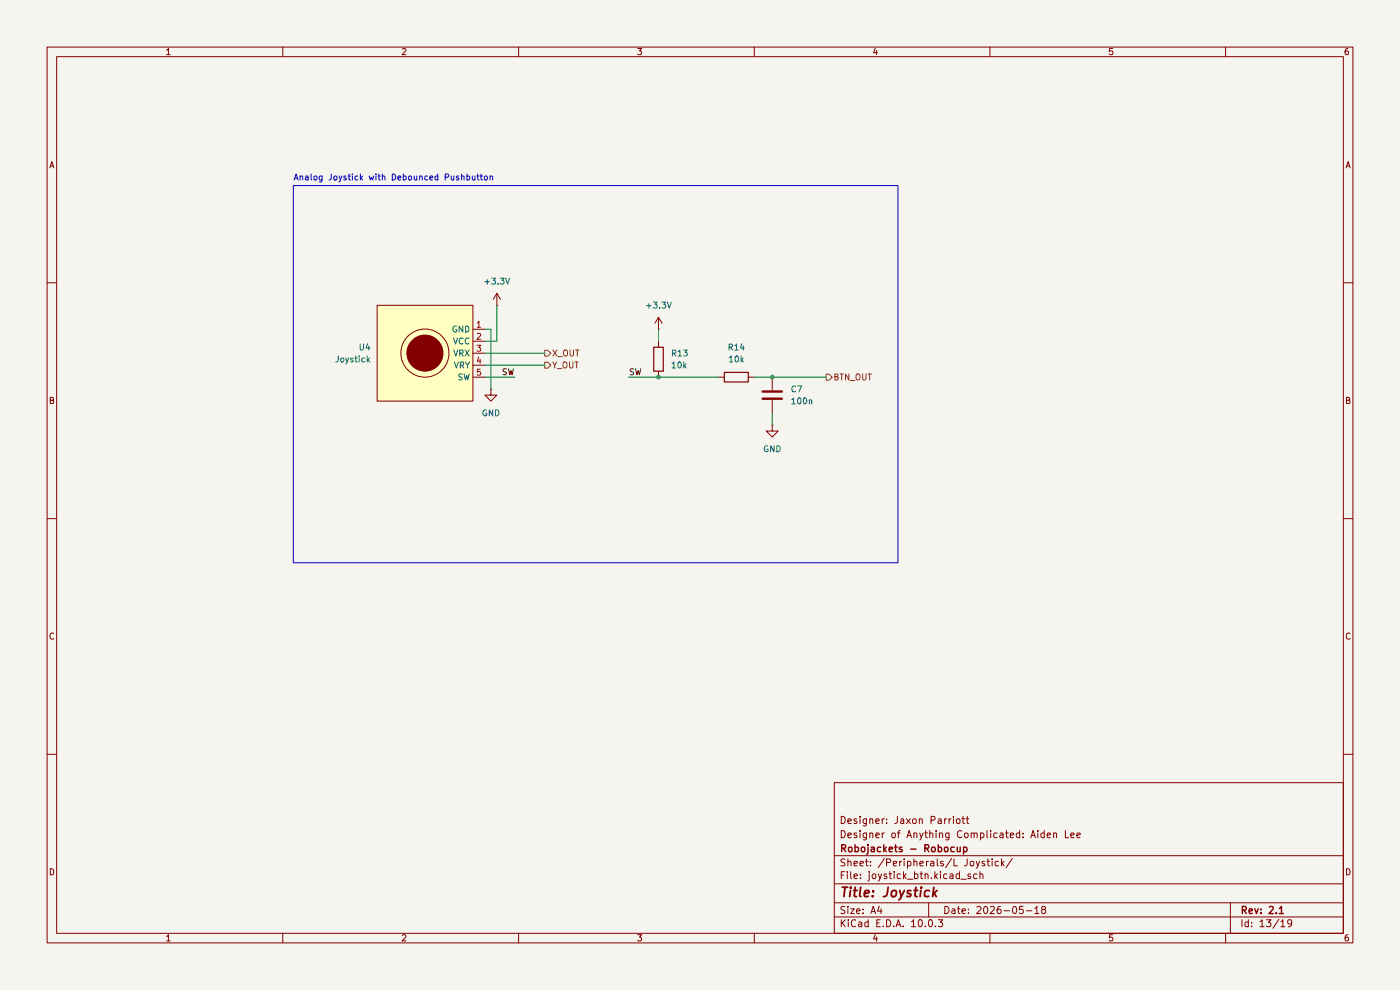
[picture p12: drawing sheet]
(kicad_sch
 (version 20260306)
 (generator "eeschema")
 (generator_version "10.0")
 (paper "A4")
 (title_block
  (title "Joystick")
  (date "2026-05-18")
  (rev "2.1")
  (company "Robojackets - Robocup")
  (comment 1 "Designer of Anything Complicated: Aiden Lee")
  (comment 2 "Designer: Jaxon Parriott"))
 (lib_symbols
  (symbol "Controller_Library:JoystickBreakout" (exclude_from_sim no) (in_bom yes) (on_board yes)
   (in_pos_files yes)
   (duplicate_pin_numbers_are_jumpers no)
   (property "Reference" "U" (at 0 0.254 0) (show_name no) (do_not_autoplace no) (effects (font (size 1.27 1.27))))
   (property "Value" "" (at 0 0 0) (show_name no) (do_not_autoplace no) (effects (font (size 1.27 1.27))))
   (property "Footprint" "" (at 0 0 0) (show_name no) (do_not_autoplace no) (hide yes) (effects (font (size 1.27 1.27))))
   (property "Datasheet" "" (at 0 0 0) (show_name no) (do_not_autoplace no) (hide yes) (effects (font (size 1.27 1.27))))
   (property "Description" "" (at 0 0 0) (show_name no) (do_not_autoplace no) (hide yes) (effects (font (size 1.27 1.27))))
   (symbol "JoystickBreakout_1_1"
    (rectangle (start -10.16 -1.27) (end 10.16 -21.59) (stroke (width 0) (type solid)) (fill (type background)))
    (circle (center 0 -11.43) (radius 3.81) (stroke (width 0) (type solid)) (fill (type outline)))
    (circle (center 0 -11.43) (radius 5.08) (stroke (width 0) (type default)) (fill (type none)))
    (pin passive line (at -12.7 -6.35 0) (length 2.54) (name "GND" (effects (font (size 1.27 1.27)))) (number "1" (effects (font (size 1.27 1.27)))))
    (pin passive line (at -12.7 -8.89 0) (length 2.54) (name "VCC" (effects (font (size 1.27 1.27)))) (number "2" (effects (font (size 1.27 1.27)))))
    (pin passive line (at -12.7 -11.43 0) (length 2.54) (name "VRX" (effects (font (size 1.27 1.27)))) (number "3" (effects (font (size 1.27 1.27)))))
    (pin passive line (at -12.7 -13.97 0) (length 2.54) (name "VRY" (effects (font (size 1.27 1.27)))) (number "4" (effects (font (size 1.27 1.27)))))
    (pin output line (at -12.7 -16.51 0) (length 2.54) (name "SW" (effects (font (size 1.27 1.27)))) (number "5" (effects (font (size 1.27 1.27))))))
   (embedded_fonts no))
  (symbol "Device:C"
   (pin_numbers (hide yes))
   (pin_names
    (offset 0.254)) (exclude_from_sim no) (in_bom yes) (on_board yes)
   (in_pos_files yes)
   (duplicate_pin_numbers_are_jumpers no)
   (property "Reference" "C" (at 0.635 2.54 0) (show_name no) (do_not_autoplace no) (effects (font (size 1.27 1.27)) (justify left)))
   (property "Value" "C" (at 0.635 -2.54 0) (show_name no) (do_not_autoplace no) (effects (font (size 1.27 1.27)) (justify left)))
   (property "Footprint" "" (at 0.9652 -3.81 0) (show_name no) (do_not_autoplace no) (hide yes) (effects (font (size 1.27 1.27))))
   (property "Datasheet" "" (at 0 0 0) (show_name no) (do_not_autoplace no) (hide yes) (effects (font (size 1.27 1.27))))
   (property "Description" "Unpolarized capacitor" (at 0 0 0) (show_name no) (do_not_autoplace no) (hide yes) (effects (font (size 1.27 1.27))))
   (symbol "C_0_1"
    (polyline (pts (xy -2.032 0.762) (xy 2.032 0.762)) (stroke (width 0.508) (type default)) (fill (type none)))
    (polyline (pts (xy -2.032 -0.762) (xy 2.032 -0.762)) (stroke (width 0.508) (type default)) (fill (type none))))
   (symbol "C_1_1"
    (pin passive line (at 0 3.81 270) (length 2.794) (name "" (effects (font (size 1.27 1.27)))) (number "1" (effects (font (size 1.27 1.27)))))
    (pin passive line (at 0 -3.81 90) (length 2.794) (name "" (effects (font (size 1.27 1.27)))) (number "2" (effects (font (size 1.27 1.27))))))
   (embedded_fonts no))
  (symbol "Device:R"
   (pin_numbers (hide yes))
   (pin_names
    (offset 0)) (exclude_from_sim no) (in_bom yes) (on_board yes)
   (in_pos_files yes)
   (duplicate_pin_numbers_are_jumpers no)
   (property "Reference" "R" (at 2.032 0 90) (show_name no) (do_not_autoplace no) (effects (font (size 1.27 1.27))))
   (property "Value" "R" (at 0 0 90) (show_name no) (do_not_autoplace no) (effects (font (size 1.27 1.27))))
   (property "Footprint" "" (at -1.778 0 90) (show_name no) (do_not_autoplace no) (hide yes) (effects (font (size 1.27 1.27))))
   (property "Datasheet" "" (at 0 0 0) (show_name no) (do_not_autoplace no) (hide yes) (effects (font (size 1.27 1.27))))
   (property "Description" "Resistor" (at 0 0 0) (show_name no) (do_not_autoplace no) (hide yes) (effects (font (size 1.27 1.27))))
   (symbol "R_0_1"
    (rectangle (start -1.016 -2.54) (end 1.016 2.54) (stroke (width 0.254) (type default)) (fill (type none))))
   (symbol "R_1_1"
    (pin passive line (at 0 3.81 270) (length 1.27) (name "" (effects (font (size 1.27 1.27)))) (number "1" (effects (font (size 1.27 1.27)))))
    (pin passive line (at 0 -3.81 90) (length 1.27) (name "" (effects (font (size 1.27 1.27)))) (number "2" (effects (font (size 1.27 1.27))))))
   (embedded_fonts no))
  (symbol "power:+3.3V"
   (power global)
   (pin_numbers (hide yes))
   (pin_names
    (offset 0) (hide yes)) (exclude_from_sim no) (in_bom yes) (on_board yes)
   (in_pos_files yes)
   (duplicate_pin_numbers_are_jumpers no)
   (property "Reference" "#PWR" (at 0 -3.81 0) (show_name no) (do_not_autoplace no) (hide yes) (effects (font (size 1.27 1.27))))
   (property "Value" "+3.3V" (at 0 3.556 0) (show_name no) (do_not_autoplace no) (effects (font (size 1.27 1.27))))
   (property "Footprint" "" (at 0 0 0) (show_name no) (do_not_autoplace no) (hide yes) (effects (font (size 1.27 1.27))))
   (property "Datasheet" "" (at 0 0 0) (show_name no) (do_not_autoplace no) (hide yes) (effects (font (size 1.27 1.27))))
   (property "Description" "Power symbol creates a global label with name \"+3.3V\"" (at 0 0 0) (show_name no) (do_not_autoplace no) (hide yes) (effects (font (size 1.27 1.27))))
   (symbol "+3.3V_0_1"
    (polyline (pts (xy -0.762 1.27) (xy 0 2.54)) (stroke (width 0) (type default)) (fill (type none)))
    (polyline (pts (xy 0 2.54) (xy 0.762 1.27)) (stroke (width 0) (type default)) (fill (type none)))
    (polyline (pts (xy 0 0) (xy 0 2.54)) (stroke (width 0) (type default)) (fill (type none))))
   (symbol "+3.3V_1_1"
    (pin power_in line (at 0 0 90) (length 0) (name "" (effects (font (size 1.27 1.27)))) (number "1" (effects (font (size 1.27 1.27))))))
   (embedded_fonts no))
  (symbol "power:GND"
   (power global)
   (pin_numbers (hide yes))
   (pin_names
    (offset 0) (hide yes)) (exclude_from_sim no) (in_bom yes) (on_board yes)
   (in_pos_files yes)
   (duplicate_pin_numbers_are_jumpers no)
   (property "Reference" "#PWR" (at 0 -6.35 0) (show_name no) (do_not_autoplace no) (hide yes) (effects (font (size 1.27 1.27))))
   (property "Value" "GND" (at 0 -3.81 0) (show_name no) (do_not_autoplace no) (effects (font (size 1.27 1.27))))
   (property "Footprint" "" (at 0 0 0) (show_name no) (do_not_autoplace no) (hide yes) (effects (font (size 1.27 1.27))))
   (property "Datasheet" "" (at 0 0 0) (show_name no) (do_not_autoplace no) (hide yes) (effects (font (size 1.27 1.27))))
   (property "Description" "Power symbol creates a global label with name \"GND\" , ground" (at 0 0 0) (show_name no) (do_not_autoplace no) (hide yes) (effects (font (size 1.27 1.27))))
   (symbol "GND_0_1"
    (polyline (pts (xy 0 0) (xy 0 -1.27) (xy 1.27 -1.27) (xy 0 -2.54) (xy -1.27 -1.27) (xy 0 -1.27)) (stroke (width 0) (type default)) (fill (type none))))
   (symbol "GND_1_1"
    (pin power_in line (at 0 0 270) (length 0) (name "" (effects (font (size 1.27 1.27)))) (number "1" (effects (font (size 1.27 1.27))))))
   (embedded_fonts no)))
 (rectangle
  (start 62.23 39.37)
  (end 190.5 119.38)
  (stroke (width 0) (type default))
  (fill (type none)))
 (text "Analog Joystick with Debounced Pushbutton"
  (exclude_from_sim no)
  (at 104.902 37.846 0)
  (effects (font (size 1.27 1.27)) (justify right)))
 (junction
  (at 163.83 80.01)
  (diameter 0)
  (color 0 0 0 0))
 (junction
  (at 139.7 80.01)
  (diameter 0)
  (color 0 0 0 0))
 (wire
  (pts (xy 163.83 80.01) (xy 175.26 80.01))
  (stroke (width 0) (type default)))
 (wire
  (pts (xy 139.7 69.85) (xy 139.7 72.39))
  (stroke (width 0) (type default)))
 (wire
  (pts (xy 160.02 80.01) (xy 163.83 80.01))
  (stroke (width 0) (type default)))
 (wire
  (pts (xy 102.87 77.47) (xy 115.57 77.47))
  (stroke (width 0) (type default)))
 (wire
  (pts (xy 102.87 74.93) (xy 115.57 74.93))
  (stroke (width 0) (type default)))
 (wire
  (pts (xy 102.87 69.85) (xy 104.14 69.85))
  (stroke (width 0) (type default)))
 (wire
  (pts (xy 102.87 72.39) (xy 105.41 72.39))
  (stroke (width 0) (type default)))
 (wire
  (pts (xy 105.41 72.39) (xy 105.41 64.77))
  (stroke (width 0) (type default)))
 (wire
  (pts (xy 133.35 80.01) (xy 139.7 80.01))
  (stroke (width 0) (type default)))
 (wire
  (pts (xy 109.22 80.01) (xy 102.87 80.01))
  (stroke (width 0) (type default)))
 (wire
  (pts (xy 163.83 87.63) (xy 163.83 90.17))
  (stroke (width 0) (type default)))
 (wire
  (pts (xy 139.7 80.01) (xy 152.4 80.01))
  (stroke (width 0) (type default)))
 (wire
  (pts (xy 104.14 69.85) (xy 104.14 82.55))
  (stroke (width 0) (type default)))
 (label "SW"
  (at 133.35 80.01 0)
  (effects (font (size 1.27 1.27)) (justify left bottom)))
 (label "SW"
  (at 109.22 80.01 180)
  (effects (font (size 1.27 1.27)) (justify right bottom)))
 (hierarchical_label "BTN_OUT"
  (shape output)
  (at 175.26 80.01 0)
  (effects (font (size 1.27 1.27)) (justify left)))
 (hierarchical_label "Y_OUT"
  (shape output)
  (at 115.57 77.47 0)
  (effects (font (size 1.27 1.27)) (justify left)))
 (hierarchical_label "X_OUT"
  (shape output)
  (at 115.57 74.93 0)
  (effects (font (size 1.27 1.27)) (justify left)))
 (symbol
  (lib_id "Controller_Library:JoystickBreakout")
  (at 90.17 63.5 0)
  (mirror y)
  (unit 1)
  (body_style 1)
  (exclude_from_sim no)
  (in_bom yes)
  (on_board yes)
  (in_pos_files yes)
  (dnp no)
  (fields_autoplaced yes)
  (property "Reference" "U4" (at 78.74 73.6599 0) (show_name no) (do_not_autoplace no) (effects (font (size 1.27 1.27)) (justify left)))
  (property "Value" "Joystick" (at 78.74 76.1999 0) (show_name no) (do_not_autoplace no) (effects (font (size 1.27 1.27)) (justify left)))
  (property "Footprint" "ControllerLib:Joystick_Breakout" (at 90.17 63.5 0) (hide yes) (show_name no) (do_not_autoplace no) (effects (font (size 1.27 1.27))))
  (property "Datasheet" "" (at 90.17 63.5 0) (hide yes) (show_name no) (do_not_autoplace no) (effects (font (size 1.27 1.27))))
  (property "Description" "" (at 90.17 63.5 0) (hide yes) (show_name no) (do_not_autoplace no) (effects (font (size 1.27 1.27))))
  (pin "4")
  (pin "5")
  (pin "1")
  (pin "3")
  (pin "2")
  (instances (project "robocup-controller-pcb" (path "" (reference "U5") (unit 1)) (path "" (reference "U4") (unit 1)))))
 (symbol
  (lib_id "Device:R")
  (at 139.7 76.2 0)
  (unit 1)
  (body_style 1)
  (exclude_from_sim no)
  (in_bom yes)
  (on_board yes)
  (in_pos_files yes)
  (dnp no)
  (fields_autoplaced yes)
  (property "Reference" "R13" (at 142.24 74.9299 0) (show_name no) (do_not_autoplace no) (effects (font (size 1.27 1.27)) (justify left)))
  (property "Value" "10k" (at 142.24 77.4699 0) (show_name no) (do_not_autoplace no) (effects (font (size 1.27 1.27)) (justify left)))
  (property "Footprint" "Resistor_SMD:R_0402_1005Metric" (at 137.922 76.2 90) (hide yes) (show_name no) (do_not_autoplace no) (effects (font (size 1.27 1.27))))
  (property "Datasheet" "" (at 139.7 76.2 0) (hide yes) (show_name no) (do_not_autoplace no) (effects (font (size 1.27 1.27))))
  (property "Description" "Resistor" (at 139.7 76.2 0) (hide yes) (show_name no) (do_not_autoplace no) (effects (font (size 1.27 1.27))))
  (pin "2")
  (pin "1")
  (instances (project "robocup-controller-pcb" (path "" (reference "R15") (unit 1)) (path "" (reference "R13") (unit 1)))))
 (symbol
  (lib_id "Device:C")
  (at 163.83 83.82 0)
  (unit 1)
  (body_style 1)
  (exclude_from_sim no)
  (in_bom yes)
  (on_board yes)
  (in_pos_files yes)
  (dnp no)
  (fields_autoplaced yes)
  (property "Reference" "C7" (at 167.64 82.5499 0) (show_name no) (do_not_autoplace no) (effects (font (size 1.27 1.27)) (justify left)))
  (property "Value" "100n" (at 167.64 85.0899 0) (show_name no) (do_not_autoplace no) (effects (font (size 1.27 1.27)) (justify left)))
  (property "Footprint" "Capacitor_SMD:C_0402_1005Metric" (at 164.7952 87.63 0) (hide yes) (show_name no) (do_not_autoplace no) (effects (font (size 1.27 1.27))))
  (property "Datasheet" "" (at 163.83 83.82 0) (hide yes) (show_name no) (do_not_autoplace no) (effects (font (size 1.27 1.27))))
  (property "Description" "Unpolarized capacitor" (at 163.83 83.82 0) (hide yes) (show_name no) (do_not_autoplace no) (effects (font (size 1.27 1.27))))
  (pin "2")
  (pin "1")
  (instances (project "robocup-controller-pcb" (path "" (reference "C8") (unit 1)) (path "" (reference "C7") (unit 1)))))
 (symbol
  (lib_id "power:GND")
  (at 104.14 82.55 0)
  (mirror y)
  (unit 1)
  (body_style 1)
  (exclude_from_sim no)
  (in_bom yes)
  (on_board yes)
  (in_pos_files yes)
  (dnp no)
  (fields_autoplaced yes)
  (property "Reference" "#PWR031" (at 104.14 88.9 0) (hide yes) (show_name no) (do_not_autoplace no) (effects (font (size 1.27 1.27))))
  (property "Value" "GND" (at 104.14 87.63 0) (show_name no) (do_not_autoplace no) (effects (font (size 1.27 1.27))))
  (property "Footprint" "" (at 104.14 82.55 0) (hide yes) (show_name no) (do_not_autoplace no) (effects (font (size 1.27 1.27))))
  (property "Datasheet" "" (at 104.14 82.55 0) (hide yes) (show_name no) (do_not_autoplace no) (effects (font (size 1.27 1.27))))
  (property "Description" "Power symbol creates a global label with name \"GND\" , ground" (at 104.14 82.55 0) (hide yes) (show_name no) (do_not_autoplace no) (effects (font (size 1.27 1.27))))
  (pin "1")
  (instances (project "robocup-controller-pcb" (path "" (reference "#PWR037") (unit 1)) (path "" (reference "#PWR031") (unit 1)))))
 (symbol
  (lib_id "Device:R")
  (at 156.21 80.01 90)
  (unit 1)
  (body_style 1)
  (exclude_from_sim no)
  (in_bom yes)
  (on_board yes)
  (in_pos_files yes)
  (dnp no)
  (fields_autoplaced yes)
  (property "Reference" "R14" (at 156.21 73.66 90) (show_name no) (do_not_autoplace no) (effects (font (size 1.27 1.27))))
  (property "Value" "10k" (at 156.21 76.2 90) (show_name no) (do_not_autoplace no) (effects (font (size 1.27 1.27))))
  (property "Footprint" "Resistor_SMD:R_0402_1005Metric" (at 156.21 81.788 90) (hide yes) (show_name no) (do_not_autoplace no) (effects (font (size 1.27 1.27))))
  (property "Datasheet" "" (at 156.21 80.01 0) (hide yes) (show_name no) (do_not_autoplace no) (effects (font (size 1.27 1.27))))
  (property "Description" "Resistor" (at 156.21 80.01 0) (hide yes) (show_name no) (do_not_autoplace no) (effects (font (size 1.27 1.27))))
  (pin "1")
  (pin "2")
  (instances (project "robocup-controller-pcb" (path "" (reference "R16") (unit 1)) (path "" (reference "R14") (unit 1)))))
 (symbol
  (lib_id "power:+3.3V")
  (at 105.41 64.77 0)
  (mirror y)
  (unit 1)
  (body_style 1)
  (exclude_from_sim no)
  (in_bom yes)
  (on_board yes)
  (in_pos_files yes)
  (dnp no)
  (fields_autoplaced yes)
  (property "Reference" "#PWR032" (at 105.41 68.58 0) (hide yes) (show_name no) (do_not_autoplace no) (effects (font (size 1.27 1.27))))
  (property "Value" "+3.3V" (at 105.41 59.69 0) (show_name no) (do_not_autoplace no) (effects (font (size 1.27 1.27))))
  (property "Footprint" "" (at 105.41 64.77 0) (hide yes) (show_name no) (do_not_autoplace no) (effects (font (size 1.27 1.27))))
  (property "Datasheet" "" (at 105.41 64.77 0) (hide yes) (show_name no) (do_not_autoplace no) (effects (font (size 1.27 1.27))))
  (property "Description" "Power symbol creates a global label with name \"+3.3V\"" (at 105.41 64.77 0) (hide yes) (show_name no) (do_not_autoplace no) (effects (font (size 1.27 1.27))))
  (pin "1")
  (instances (project "robocup-controller-pcb" (path "" (reference "#PWR038") (unit 1)) (path "" (reference "#PWR032") (unit 1)))))
 (symbol
  (lib_id "power:GND")
  (at 163.83 90.17 0)
  (unit 1)
  (body_style 1)
  (exclude_from_sim no)
  (in_bom yes)
  (on_board yes)
  (in_pos_files yes)
  (dnp no)
  (fields_autoplaced yes)
  (property "Reference" "#PWR034" (at 163.83 96.52 0) (hide yes) (show_name no) (do_not_autoplace no) (effects (font (size 1.27 1.27))))
  (property "Value" "GND" (at 163.83 95.25 0) (show_name no) (do_not_autoplace no) (effects (font (size 1.27 1.27))))
  (property "Footprint" "" (at 163.83 90.17 0) (hide yes) (show_name no) (do_not_autoplace no) (effects (font (size 1.27 1.27))))
  (property "Datasheet" "" (at 163.83 90.17 0) (hide yes) (show_name no) (do_not_autoplace no) (effects (font (size 1.27 1.27))))
  (property "Description" "Power symbol creates a global label with name \"GND\" , ground" (at 163.83 90.17 0) (hide yes) (show_name no) (do_not_autoplace no) (effects (font (size 1.27 1.27))))
  (pin "1")
  (instances (project "robocup-controller-pcb" (path "" (reference "#PWR042") (unit 1)) (path "" (reference "#PWR034") (unit 1)))))
 (symbol
  (lib_id "power:+3.3V")
  (at 139.7 69.85 0)
  (unit 1)
  (body_style 1)
  (exclude_from_sim no)
  (in_bom yes)
  (on_board yes)
  (in_pos_files yes)
  (dnp no)
  (fields_autoplaced yes)
  (property "Reference" "#PWR033" (at 139.7 73.66 0) (hide yes) (show_name no) (do_not_autoplace no) (effects (font (size 1.27 1.27))))
  (property "Value" "+3.3V" (at 139.7 64.77 0) (show_name no) (do_not_autoplace no) (effects (font (size 1.27 1.27))))
  (property "Footprint" "" (at 139.7 69.85 0) (hide yes) (show_name no) (do_not_autoplace no) (effects (font (size 1.27 1.27))))
  (property "Datasheet" "" (at 139.7 69.85 0) (hide yes) (show_name no) (do_not_autoplace no) (effects (font (size 1.27 1.27))))
  (property "Description" "Power symbol creates a global label with name \"+3.3V\"" (at 139.7 69.85 0) (hide yes) (show_name no) (do_not_autoplace no) (effects (font (size 1.27 1.27))))
  (pin "1")
  (instances (project "robocup-controller-pcb" (path "" (reference "#PWR041") (unit 1)) (path "" (reference "#PWR033") (unit 1))))))
